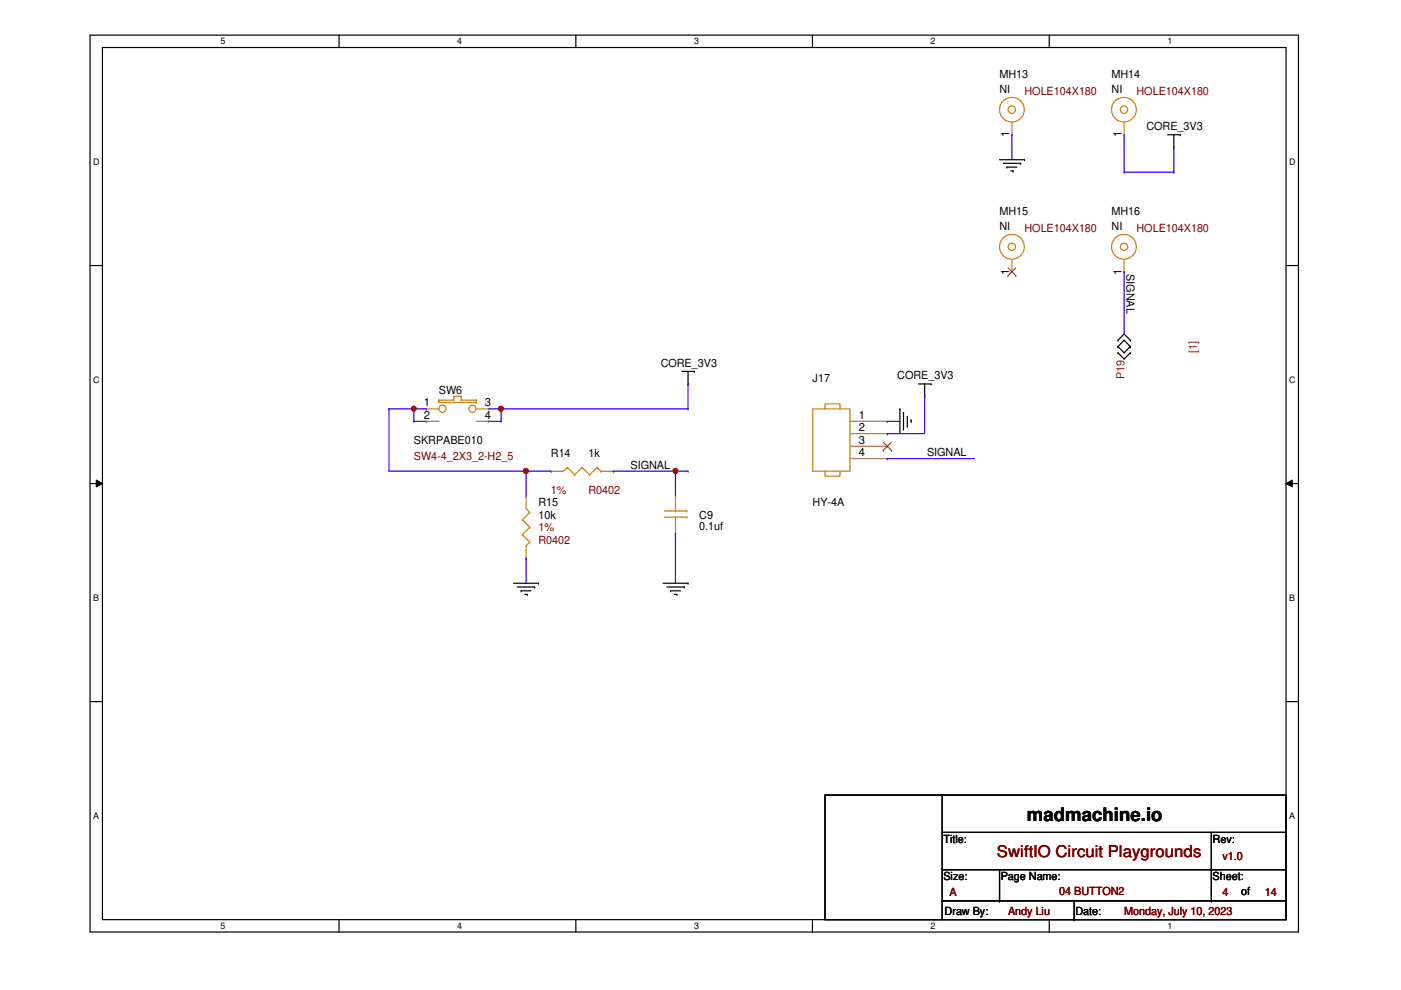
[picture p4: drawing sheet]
<svg xmlns="http://www.w3.org/2000/svg" width="297mm" height="210mm" viewBox="0 0 297 210" stroke-linecap="round" stroke-linejoin="round" font-family="sans-serif">
<path d="M19.1 7.5h256.2v190.1h-256.2zM21.7 10.1h251v184.9h-251z" fill="none" stroke="#000" stroke-width=".25"/>
<g fill="#fff">
<path d="M46.8 7.7h1v2.1h-1z"/>
<path d="M46.8 195.2h1v2.2h-1z"/>
</g>
<path d="M71.9 7.5v2.6M71.9 195v2.6" fill="none" stroke="#000" stroke-width=".25"/>
<g fill="#fff">
<path d="M96.9 7.7h1.1v2.1h-1.1z"/>
<path d="M96.9 195.2h1.1v2.2h-1.1z"/>
</g>
<path d="M122.1 7.5v2.6M122.1 195v2.6" fill="none" stroke="#000" stroke-width=".25"/>
<g fill="#fff">
<path d="M147.2 7.7h1v2.1h-1z"/>
<path d="M147.2 195.2h1v2.2h-1z"/>
</g>
<path d="M172.3 7.5v2.6M172.3 195v2.6" fill="none" stroke="#000" stroke-width=".25"/>
<g fill="#fff">
<path d="M197.3 7.7h1v2.1h-1z"/>
<path d="M197.3 195.2h1v2.2h-1z"/>
</g>
<path d="M222.5 7.5v2.6M222.5 195v2.6" fill="none" stroke="#000" stroke-width=".25"/>
<g fill="#fff">
<path d="M247.5 7.7h1v2.1h-1z"/>
<path d="M247.5 195.2h1v2.2h-1z"/>
<path d="M19.8 33.2h1.3v2.1h-1.3z"/>
<path d="M273.3 33.2h1.4v2.1h-1.4z"/>
<path d="M19.8 79.4h1.3v2.1h-1.3z"/>
<path d="M273.3 79.4h1.4v2.1h-1.4z"/>
</g>
<path d="M19.1 56.3h2.6M272.7 56.3h2.6" fill="none" stroke="#000" stroke-width=".25"/>
<g fill="#fff">
<path d="M19.8 125.6h1.2v2.2h-1.2z"/>
<path d="M273.3 125.6h1.3v2.2h-1.3z"/>
</g>
<path d="M19.1 102.5h2.6M272.7 102.5h2.6" fill="none" stroke="#000" stroke-width=".25"/>
<path d="M20.4 101.8l1.3 .7-1.3 .8zM272.7 102.5l1.3-.7v1.5z" fill="#000"/>
<path d="M20.4 101.8l1.3 .7-1.3 .8zM272.7 102.5l1.3-.7v1.5z" fill="none" stroke="#000" stroke-width=".21"/>
<g fill="#fff">
<path d="M19.8 171.9h1.2v2.1h-1.2z"/>
<path d="M273.3 171.9h1.3v2.1h-1.3z"/>
</g>
<g fill="none" stroke="#000" stroke-width=".25">
<path d="M211.9 33.9h5.3M212.7 34.6h3.7M213.5 35.4h.1M213.5 35.4h2.1M214.3 36.2h.5M214.8 36.2h.1M216.4 34.6h.1M217.2 33.9h.1M247.6 28.6h2.6M248.9 31.2h.1M248.9 28.6v2.6M250.2 28.6h.1"/>
<path d="M144.6 78.7h2.6M145.9 78.7v2.7M147.2 78.7h.1M237 72.1h.1M237 73.5h.1M237 74.8h.1M237 72.1l1.3-1.3 1.3 1.3M237 73.5l1.3-1.4 1.3 1.4M237 74.8l1.3 1.3 1.3-1.3M237 73.5l1.3 1.3 1.3-1.3M239.6 72.1h.1M239.6 73.5h.1"/>
<path d="M239.6 74.8h.1M145.9 81.4h.1M190.8 86.7h.1M190.8 86.7v5.2M191.6 87.5h.1M191.6 87.5v3.7M192.4 90.4h.1M192.4 88.3v2.1M193.2 89.1h.1M193.2 89.1v.5M194.7 81.4h2.7M196 84h.1"/>
<path d="M196 81.4v2.6M197.4 81.4h.1M108.9 123.7h5.3M109.7 124.5h3.7M110.5 125.3h.1M110.5 125.3h2.1M111.3 126h.5M111.8 126h.1M113.4 124.5h.1M114.2 123.7h.1M140.6 123.7h5.3M141.4 124.5h3.7"/>
<path d="M142.2 125.3h.1M142.2 125.3h2.1M143 126h.5M143.5 126h.1M145.1 124.5h.1M145.9 123.7h.1M19.1 148.8h2.6M272.7 148.8h2.6M174.9 168.6h97.8v26.4h-97.8zM199.8 168.6h.1M199.8 168.6v26.4M199.8 176.5h72.9"/>
<path d="M256.8 176.5v14.5M272.7 176.5h.1M199.8 191h.1M199.8 191h72.9M199.8 184.4h72.9M211.9 191h.1M211.9 184.4v6.6M227.8 195h.1M227.8 191v4M256.8 184.4h.1M256.8 191h.1M272.7 184.4h.1"/>
</g>
<g fill="none" stroke="#cc8006" stroke-width=".25">
<path d="M93 84.8h.1M93 84.8v.5h8M93 84.8h3.2M96.2 84h.1M96.2 84.8h.1M96.2 84h1.6M96.2 84v.8M97.8 84.8h.1M97.8 84h.1M97.8 84.8h3.2M97.8 84v.8M101 85.3h.1"/>
<path d="M101 84.8h.1M101 84.8v.5M120.3 99.1h.1M120.3 99.1l-.8 .8M120.3 99.1l1.5 1.6M123.4 99.1h.1M123.4 99.1l-1.6 1.6M123.4 99.1l1.6 1.6M126.6 99.1h.1M126.6 99.1l-1.6 1.6M126.6 99.1l.8 .8M127.4 99.9h.1"/>
<path d="M172.3 86.7h7.9v13.2h-7.9zM174.9 99.9v1.1h3.2v-1.1M174.9 86.7v-1.1h3.2v1.1M110.7 110.2h.1M110.7 113.4h.1M110.7 110.2l1.6 1.6M110.7 113.4l1.6 1.5M111.5 115.7h.1M111.5 107.8l.8 .8M112.3 108.6h.1M112.3 111.8h.1M112.3 114.9h.1"/>
<path d="M112.3 108.6l-1.6 1.6M112.3 111.8l-1.6 1.6M112.3 114.9l-.8 .8M121.8 100.7h.1M125 100.7h.1M140.8 109.6h4.8M140.8 108.3h4.8M143.2 108.3h.1M143.2 109.6h.1M143.2 107.8v.5M143.2 109.6v.8M145.6 109.6h.1"/>
<path d="M145.6 108.3h.1"/>
<circle cx="214.5" cy="23.3" r=".78"/>
<circle cx="214.6" cy="23.3" r="2.62"/>
<circle cx="238.3" cy="23.3" r="2.62"/>
<circle cx="238.3" cy="23.3" r=".78"/>
<circle cx="214.5" cy="52.3" r=".77"/>
<circle cx="214.5" cy="52.3" r="2.63"/>
<circle cx="238.3" cy="52.3" r="2.63"/>
<circle cx="238.3" cy="52.3" r=".77"/>
<circle cx="93.8" cy="86.6" r=".76"/>
<circle cx="100.2" cy="86.6" r=".76"/>
</g>
<g fill="none" stroke="#a84" stroke-width=".25">
<path d="M214.5 28.6h.1M214.5 25.9v2.7M238.3 28.6h.1M238.3 25.9v2.7M214.5 57.6h.1M214.5 55v2.6M238.3 57.6h.1M238.3 55v2.6M90.4 86.7h.1M90.4 89.3h.1M90.4 86.7h2.6M90.4 89.3h2.6"/>
<path d="M101 86.7h2.6M101 89.3h2.6M103.6 86.7h.1M103.6 89.3h.1M116.8 99.9h.1M116.8 99.9h2.7M127.4 99.9h2.6M130 99.9h.1M180.2 89.3h7.9M180.2 91.9h7.9M180.2 94.6h7.9M180.2 97.2h7.9"/>
<path d="M188.1 89.3h.1M188.1 91.9h.1M188.1 94.6h.1M188.1 97.2h.1M111.5 105.2h.1M111.5 118.4h.1M111.5 105.2v2.6M111.5 115.7v2.7M143.2 105.2h.1M143.2 113.1h.1M143.2 105.2v2.6M143.2 110.4v2.7"/>
</g>
<path d="M213.7 58.5h.1M213.7 56.8l1.7 1.7M215.3 56.8l-1.6 1.7M215.4 58.5h.1M187.3 95.5h.1M187.3 93.8l1.7 1.7M188.9 93.8l-1.6 1.7M189 95.5h.1" fill="none" stroke="#804000" stroke-width=".21"/>
<g fill="none" stroke="#4200ff" stroke-width=".25">
<path d="M82.5 99.9h29M103.6 86.7h2.7M106.3 86.7h.1M111.5 99.9h.1M111.5 99.9v5.3M145.9 81.4h.1M145.9 81.4v5.3M188.1 89.3h.1M188.1 91.9h.1M188.1 97.2h.1M188.1 89.3h2.7M188.1 97.2h18.5"/>
<path d="M196 84h.1M196 84v7.9h-7.9"/>
</g>
<circle cx="111.5" cy="99.9" r=".51" fill="#f00"/>
<circle cx="111.5" cy="99.9" r=".51" fill="none" stroke="#f00" stroke-width=".25"/>
<path d="M111.5 99.9h5.3M116.8 99.9h.1M130 99.9h.1M130 99.9h13.2M143.2 99.9h.1M143.2 99.9v5.3" fill="none" stroke="#4200ff" stroke-width=".25"/>
<circle cx="143.2" cy="99.9" r=".51" fill="#f00"/>
<circle cx="143.2" cy="99.9" r=".51" fill="none" stroke="#f00" stroke-width=".25"/>
<g fill="none" stroke="#4200ff" stroke-width=".25">
<path d="M214.5 28.6h.1M214.5 28.6v5.3M238.3 36.5h.1M238.3 28.6v7.9M238.3 36.5h10.6M248.9 31.2h.1M248.9 36.5h.1M248.9 31.2v5.3M238.3 57.6h.1M238.3 57.6v13.2M103.6 89.3h2.7M106.3 89.3h.1"/>
<path d="M106.3 86.7h.1M106.3 86.7v2.6M106.3 86.7h39.6M143.2 99.9h2.7M145.9 99.9h.1M145.9 86.7h.1M111.5 118.4h.1M111.5 118.4v5.3M143.2 113.1h.1M143.2 113.1v10.6"/>
</g>
<circle cx="106.2" cy="86.7" r=".51" fill="#f00"/>
<circle cx="106.2" cy="86.7" r=".51" fill="none" stroke="#f00" stroke-width=".25"/>
<path d="M82.5 86.7h.1M82.5 86.7v13.2M82.5 86.7h5.3M87.8 86.7h.1" fill="none" stroke="#4200ff" stroke-width=".25"/>
<circle cx="87.7" cy="86.7" r=".5" fill="#f00"/>
<circle cx="87.7" cy="86.7" r=".5" fill="none" stroke="#f00" stroke-width=".25"/>
<path d="M87.8 89.3h.1M87.8 86.7h.1M87.8 89.3h2.6M87.8 86.7v2.6M87.8 86.7h2.6M90.4 86.7h.1" fill="none" stroke="#4200ff" stroke-width=".25"/>
<circle cx="111.5" cy="99.9" r=".51" fill="#f00"/>
<circle cx="111.5" cy="99.9" r=".51" fill="none" stroke="#f00" stroke-width=".25"/>
<circle cx="143.2" cy="99.9" r=".51" fill="#f00"/>
<circle cx="143.2" cy="99.9" r=".51" fill="none" stroke="#f00" stroke-width=".25"/>
<circle cx="106.2" cy="86.7" r=".51" fill="#f00"/>
<circle cx="106.2" cy="86.7" r=".51" fill="none" stroke="#f00" stroke-width=".25"/>
<circle cx="87.7" cy="86.7" r=".5" fill="#f00"/>
<circle cx="87.7" cy="86.7" r=".5" fill="none" stroke="#f00" stroke-width=".25"/>
<text font-size="3.9" x="217.7" y="174.1">madmachine.io</text>
<text font-size="3.4" fill="#800000" x="211.4" y="181.7">SwiftIO Circuit Playgrounds</text>
<g font-size="2.4">
<text x="211.9" y="16.5">MH13</text>
<text x="235.7" y="16.5">MH14</text>
<text x="211.9" y="19.7">NI</text>
<text x="235.7" y="19.7">NI</text>
<text x="214" y="29.1" transform="rotate(-90 214 29.1)">1</text>
<text x="237.8" y="29.1" transform="rotate(-90 237.8 29.1)">1</text>
<text x="243.1" y="27.6">CORE_3V3</text>
<text x="211.9" y="45.6">MH15</text>
<text x="235.7" y="45.6">MH16</text>
<text x="211.9" y="48.7">NI</text>
<text x="235.7" y="48.7">NI</text>
<text x="214" y="58.2" transform="rotate(-90 214 58.2)">1</text>
<text x="237.8" y="58.2" transform="rotate(-90 237.8 58.2)">1</text>
<text x="238.8" y="58.1" transform="rotate(90 238.8 58.1)">SIGNAL</text>
<text x="140.1" y="77.8">CORE_3V3</text>
<text x="93" y="83.6">SW6</text>
<text x="172.3" y="80.9">J17</text>
<text x="190.2" y="80.4">CORE_3V3</text>
<text x="89.9" y="86.1">1</text>
<text x="89.9" y="88.8">2</text>
<text x="102.8" y="86.1">3</text>
<text x="102.8" y="88.8">4</text>
<text x="182.1" y="88.8">1</text>
<text x="87.8" y="94.1">SKRPABE010</text>
<text x="182.1" y="91.4">2</text>
<text x="182.1" y="94.1">3</text>
<text x="116.8" y="96.8">R14</text>
<text x="124.8" y="96.8">1k</text>
<text x="133.7" y="99.4">SIGNAL</text>
<text x="182.1" y="96.7">4</text>
<text x="196.6" y="96.7">SIGNAL</text>
<text x="114.2" y="107.4">R15</text>
<text x="172.3" y="107.4">HY-4A</text>
<text x="114.2" y="110">10k</text>
<text x="148.3" y="110">C9</text>
<text x="148.3" y="112.4">0.1uf</text>
<text x="200" y="178.7">Title:</text>
<text x="257.1" y="178.7">Rev:</text>
<text x="200" y="186.6">Size:</text>
<text x="212.2" y="186.6">Page Name:</text>
<text x="257.1" y="186.6">Sheet:</text>
<text x="263.1" y="189.8">of</text>
<text x="200.3" y="194">Draw By:</text>
<text x="228" y="194">Date:</text>
</g>
<g font-size="2.4" fill="#800000">
<text x="217.2" y="20.2">HOLE104X180</text>
<text x="241" y="20.2">HOLE104X180</text>
<text x="217.2" y="49.3">HOLE104X180</text>
<text x="241" y="49.3">HOLE104X180</text>
<text x="87.8" y="97.6">SW4-4_2X3_2-H2_5</text>
<text x="116.8" y="104.7">1%</text>
<text x="124.8" y="104.7">R0402</text>
<text x="114.2" y="112.6">1%</text>
<text x="114.2" y="115.3">R0402</text>
<text x="259.2" y="182.4">v1.0</text>
<text x="201.3" y="190.1">A</text>
<text x="224.6" y="189.8">04 BUTTON2</text>
<text x="259.2" y="190.1">4</text>
<text x="268.2" y="190.1">14</text>
<text x="213.7" y="194">Andy Liu</text>
<text x="238.3" y="194">Monday, July 10, 2023</text>
</g>
<g font-size="2.4" fill="#f00">
<text x="253.7" y="74.8" transform="rotate(-90 253.7 74.8)">[1]</text>
<text x="238.4" y="80.3" transform="rotate(-90 238.4 80.3)">P19</text>
</g>
<g font-size="1.9">
<text x="46.8" y="9.4">5</text>
<text x="96.9" y="9.4">4</text>
<text x="147.2" y="9.4">3</text>
<text x="197.3" y="9.4">2</text>
<text x="247.5" y="9.4">1</text>
<text x="19.8" y="34.9">D</text>
<text x="273.3" y="34.9">D</text>
<text x="19.8" y="81.1">C</text>
<text x="273.3" y="81.1">C</text>
<text x="19.8" y="127.3">B</text>
<text x="273.3" y="127.3">B</text>
<text x="19.8" y="173.6">A</text>
<text x="273.3" y="173.6">A</text>
<text x="46.8" y="196.9">5</text>
<text x="96.9" y="196.9">4</text>
<text x="147.2" y="196.9">3</text>
<text x="197.3" y="196.9">2</text>
<text x="247.5" y="196.9">1</text>
</g>
</svg>
